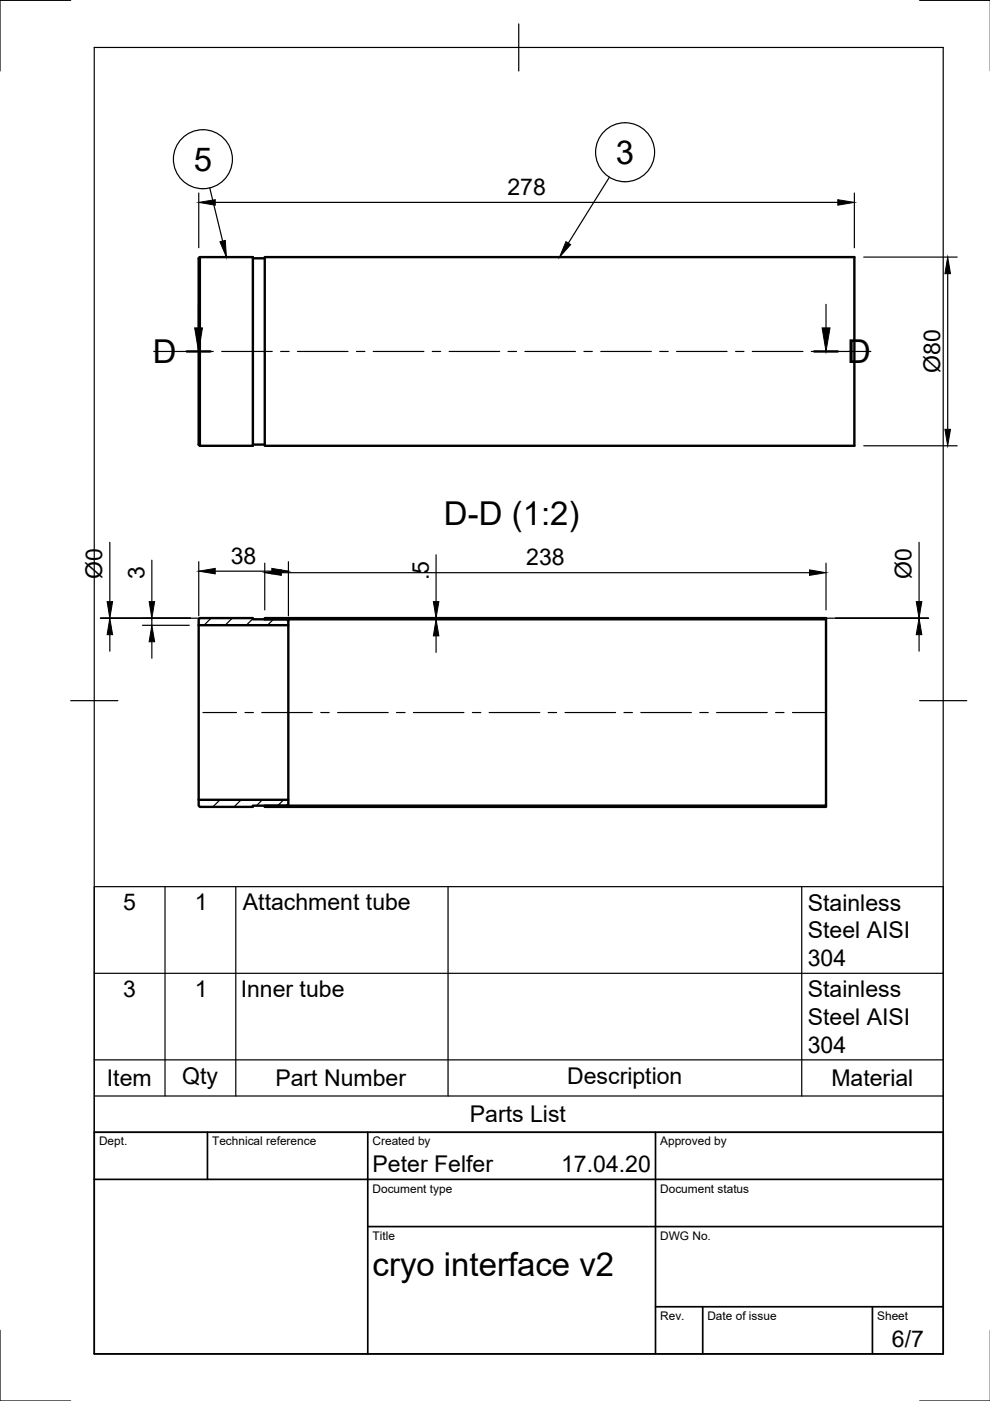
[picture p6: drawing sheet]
<svg xmlns="http://www.w3.org/2000/svg" width="210mm" height="297mm" viewBox="0 0 210 297" stroke-linecap="round" stroke-linejoin="round" font-family="sans-serif">
<!-- layer: Visible -->
<path d="M42.1 54.8l.3-.3h11.2v40h-11.2l-.3-.2zM42.4 54.5v40M53.6 54.8h2.5M56.1 54.5h125v40h-125zM53.6 94.3h2.5M42.1 131.3l.3-.3h11.2v.3h7.3l.2 .3v1h-19zM42.1 132.6v37M61.1 132.6v37M175.1 131.3h-119v-.3h119v40.1h-119v-.3h119M42.1 169.6h19v1l-.2 .2h-7.3v.3h-11.2l-.3-.3z" fill="none" stroke="#000" stroke-width=".51"/>
<!-- layer: Border -->
<path d="M15 .1h-15v15M20 10.1h180v276.9h-180zM110 5.1v10M195 .1h15M15 148.6h10M195 148.6h10M0 282.1v14.9h15M195 297h15" fill="none" stroke="#000" stroke-width=".25"/>
<!-- layer: TitleBlock -->
<path d="M20 240.1h180v46.9h-180zM20 250h180M44 240.1v9.9M78 240.1v46.9M139 240.1v46.9M78 260.1h122M139 277.1h61M149 277.1v9.9M185 277.1v9.9" fill="none" stroke="#000" stroke-width=".36"/>
<!-- layer: Smart Centers -->
<g fill="none" stroke="#000" stroke-width=".25">
<path d="M32.6 74.5h9.1M43.4 74.5h1.8M47 74.5h10.7M59.5 74.5h1.8M63.1 74.5h10.7M75.6 74.5h1.8M79.1 74.5h10.8M91.7 74.5h1.7M95.2 74.5h10.7M107.7 74.5h1.8M111.3 74.5h10.7M123.8 74.5h1.8"/>
<path d="M127.4 74.5h10.7M139.9 74.5h1.8M143.4 74.5h10.8M156 74.5h1.7M159.5 74.5h10.7M172 74.5h1.8M175.6 74.5h9M43 151.1h7.1M51.9 151.1h1.8M55.5 151.1h10.7M68 151.1h1.8M71.6 151.1h10.7"/>
<path d="M84.1 151.1h1.8M87.7 151.1h10.7M100.2 151.1h1.7M103.7 151.1h10.7M116.2 151.1h1.8M119.8 151.1h10.7M132.3 151.1h1.8M135.9 151.1h10.7M148.4 151.1h1.8M151.9 151.1h10.8M164.4 151.1h1.8M168 151.1h7.1"/>
</g>
<!-- layer: FD_Dimensions -->
<g fill="none" stroke="#000" stroke-width=".25">
<path d="M42.1 40.9v11.6M45.6 42.9h132M181.1 40.9v11.6M183.1 54.5h19.8M200.9 58v33M183.1 94.5h19.8M23.3 115v12.6M32.2 118.8v8.8M42.1 119.1v11.5M56.1 119.4v9.9M61.2 119.1v11.5M92.5 117.6v10"/>
<path d="M175.1 119.4v9.9M194.9 115v12.6M23.3 134.6v3.5M30.2 131.1h10.2h-19.1h30.3M30.2 132.6h9.9M32.2 131.1v1.5M32.2 136.1v3.5M45.6 121.1h12M58.1 131.1h138.8h-19.8M59.6 121.4h112M92.5 131.1v.2M92.5 134.8v3.5"/>
<path d="M194.9 134.6v3.5"/>
</g>
<g fill="#000" stroke="#000" stroke-width=".21">
<path d="M42.1 42.9l3.5-.6v1.2zM177.6 42.3l3.5 .6-3.5 .6zM200.9 54.5l.6 3.5h-1.2zM200.3 91h1.2l-.6 3.5zM23.3 131.1l.6 3.5h-1.2zM22.7 127.6h1.2l-.6 3.5zM32.2 132.6l.6 3.5h-1.2zM31.6 127.6h1.2l-.6 3.5zM42.1 121.1l3.5-.6v1.2zM57.6 120.5l3.6 .6-3.6 .6zM56.1 121.4l3.5-.6v1.2zM92.5 131.3l.5 3.5h-1.1z"/>
<path d="M91.9 127.6h1.1l-.5 3.5zM171.6 120.8l3.5 .6-3.5 .6zM194.9 131.1l.6 3.5h-1.2zM194.3 127.6h1.2l-.6 3.5z"/>
</g>
<!-- layer: Hatching -->
<g fill="none" stroke="#000" stroke-width=".25">
<path d="M44.7 131.1l-1.5 1.5M49.2 131.1l-1.5 1.5M53.6 131.2l-1.4 1.4M58 131.3l-1.3 1.3M58.5 131.1l.3 .2M63 131.1l.2 .2M67.5 131.1l.2 .2M72 131.1l.2 .2M76.5 131.1l.2 .2M81 131.1l.2 .2M85.4 131.1l.3 .2M89.9 131.1l.3 .2"/>
<path d="M94.4 131.1l.3 .2M98.9 131.1l.3 .2M103.4 131.1l.3 .2M107.9 131.1l.2 .2M112.4 131.1l.2 .2M116.9 131.1l.2 .2M121.4 131.1l.2 .2M125.9 131.1l.2 .2M130.3 131.1l.3 .2M134.8 131.1l.3 .2M139.3 131.1l.3 .2M143.8 131.1l.3 .2"/>
<path d="M148.3 131.1l.2 .2M152.8 131.1l.2 .2M157.3 131.1l.2 .2M161.8 131.1l.2 .2M166.3 131.1l.2 .2M170.8 131.1l.2 .2M42.2 169.6h-.1M46.7 169.6l-1.6 1.5M51.1 169.6l-1.5 1.5M55.6 169.6l-1.2 1.2M57.8 170.8l.3 .3M60.1 169.6l-1.2 1.2"/>
<path d="M62.3 170.8l.3 .3M66.8 170.8l.3 .3M71.3 170.8l.3 .3M75.8 170.8l.3 .3M80.3 170.8l.2 .3M84.8 170.8l.2 .3M89.3 170.8l.2 .3M93.8 170.8l.2 .3M98.3 170.8l.2 .3M102.7 170.8l.3 .3M107.2 170.8l.3 .3M111.7 170.8l.3 .3"/>
<path d="M116.2 170.8l.3 .3M120.7 170.8l.2 .3M125.2 170.8l.2 .3M129.7 170.8l.2 .3M134.2 170.8l.2 .3M138.7 170.8l.2 .3M143.2 170.8l.2 .3M147.6 170.8l.3 .3M152.1 170.8l.3 .3M156.6 170.8l.3 .3M161.1 170.8l.3 .3M165.6 170.8l.3 .3"/>
<path d="M170.1 170.8l.2 .3M174.6 170.8l.2 .3"/>
</g>
<!-- layer: Section Lines -->
<path d="M39.6 74.5h5M172.6 74.5h5" fill="none" stroke="#000" stroke-width=".51"/>
<path d="M42.1 64.5v5M175.1 64.5v5" fill="none" stroke="#000" stroke-width=".25"/>
<path d="M41.3 69.5h1.6l-.8 5zM174.3 69.5h1.7l-.9 5z" fill="#000" stroke="#000" stroke-width=".21"/>
<!-- layer: Parts Lists -->
<path d="M20 188h180v52.1h-180zM35 188v44.4M50 188v44.4M95 188v44.4M170 188v44.4M20 206.4h180M20 232.4h180M20 224.7h180" fill="none" stroke="#000" stroke-width=".25"/>
<!-- layer: Balloons -->
<g fill="none" stroke="#000" stroke-width=".25">
<path d="M44.5 39.8l2.7 11.3M129.2 37.6l-8.7 13.9"/>
<circle cx="43" cy="33.8" r="6.3"/>
<circle cx="132.5" cy="32.3" r="6.3"/>
</g>
<path d="M46.6 51.3l1.2-.3 .2 3.5zM120 51.2l1 .7-2.4 2.6z" fill="#000" stroke="#000" stroke-width=".21"/>
<g font-size="7">
<text x="130.6" y="34.7">3</text>
<text x="41.1" y="36.2">5</text>
<text x="32.4" y="77">D</text>
<text x="179.6" y="77">D</text>
<text x="94.1" y="111.3">D-D (1:2)</text>
<text x="79" y="270.6">cryo interface v2</text>
</g>
<g font-size="4.9">
<text x="107.6" y="41.4">278</text>
<text x="199.3" y="79.1" transform="rotate(-90 199.3 79.1)">Ø80</text>
<text x="48.9" y="119.5">38</text>
<text x="111.6" y="119.9">238</text>
<text x="21.7" y="122.8" transform="rotate(-90 21.7 122.8)">Ø0</text>
<text x="30.6" y="122.8" transform="rotate(-90 30.6 122.8)">3</text>
<text x="90.9" y="123" transform="rotate(-90 90.9 123)">.5</text>
<text x="193.2" y="122.8" transform="rotate(-90 193.2 122.8)">Ø0</text>
<text x="26.1" y="193">5</text>
<text x="41.3" y="193">1</text>
<text x="51.5" y="193">Attachment tube</text>
<text x="171.3" y="193">Stainless</text>
<text x="171.3" y="199">Steel AISI</text>
<text x="171.3" y="204.8">304</text>
<text x="26.1" y="211.4">3</text>
<text x="41.3" y="211.4">1</text>
<text x="51" y="211.4">Inner tube</text>
<text x="171.3" y="211.4">Stainless</text>
<text x="171.3" y="217.3">Steel AISI</text>
<text x="171.3" y="223.2">304</text>
<text x="22.7" y="230.3">Item</text>
<text x="38.6" y="229.8">Qty</text>
<text x="58.4" y="230.3">Part Number</text>
<text x="120.2" y="229.8">Description</text>
<text x="176.3" y="230.3">Material</text>
<text x="99.6" y="237.9">Parts List</text>
<text x="79" y="248.5">Peter Felfer</text>
<text x="119" y="248.5">17.04.20</text>
<text x="189.1" y="285.7">6/7</text>
</g>
<g font-size="2.5">
<text x="21" y="242.9">Dept.</text>
<text x="45" y="242.9">Technical reference</text>
<text x="79" y="242.9">Created by</text>
<text x="140" y="242.9">Approved by</text>
<text x="79" y="252.8">Document type</text>
<text x="140" y="252.8">Document status</text>
<text x="79" y="262.9">Title</text>
<text x="140" y="262.9">DWG No.</text>
<text x="140" y="279.9">Rev.</text>
<text x="150" y="279.9">Date of issue</text>
<text x="186" y="279.9">Sheet</text>
</g>
</svg>
